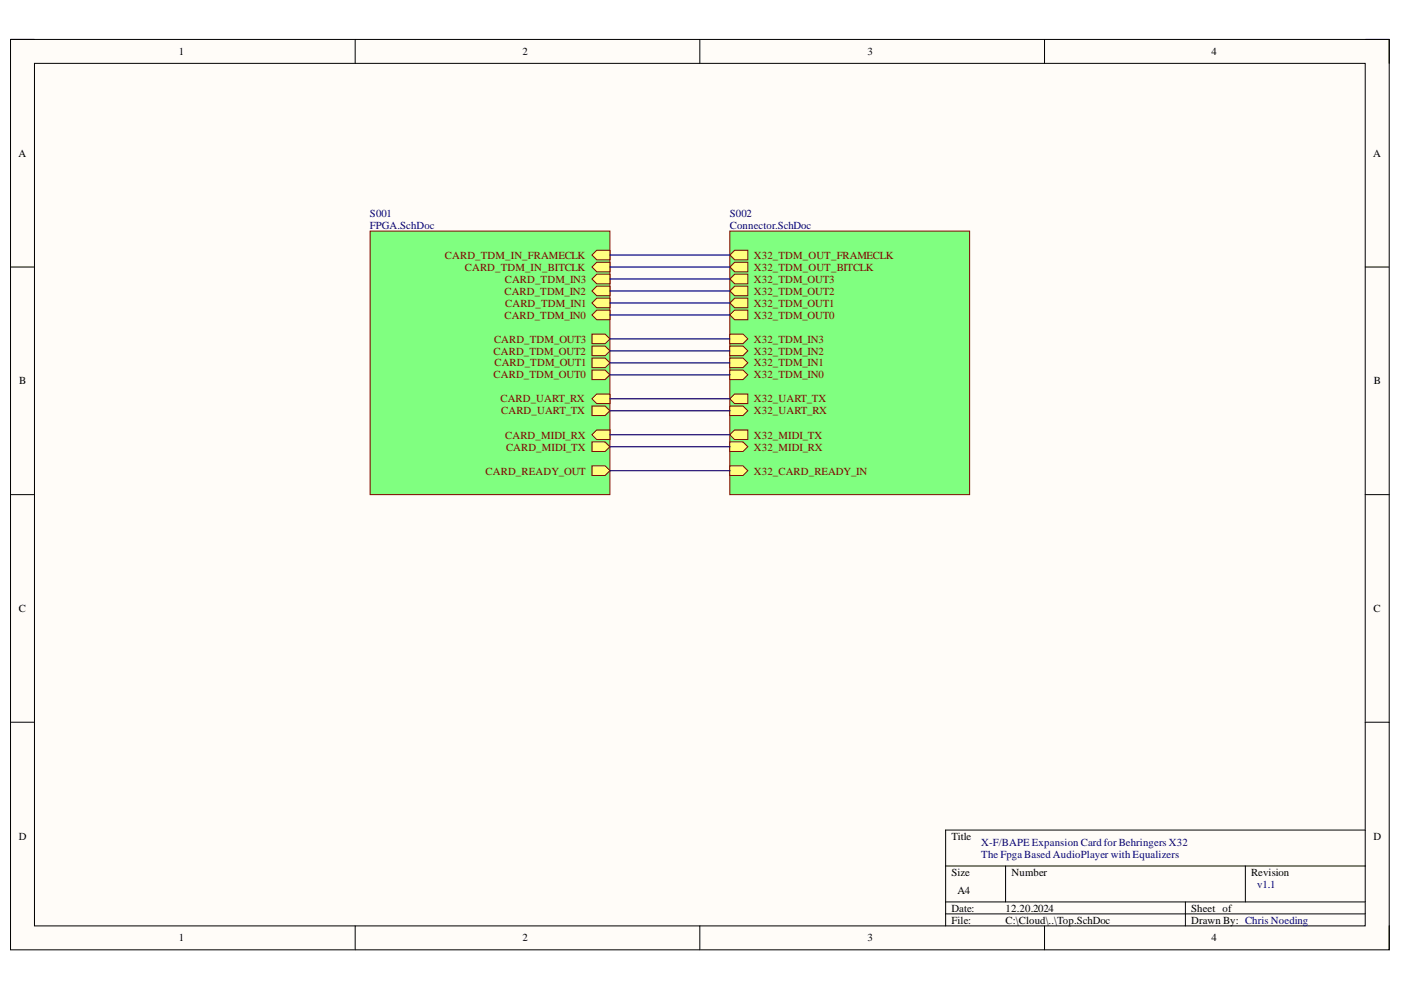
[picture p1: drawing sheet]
<svg xmlns="http://www.w3.org/2000/svg" width="297mm" height="210mm" viewBox="0 0 297 210" stroke-linecap="round" stroke-linejoin="round" font-family="sans-serif">
<path d="M2.2 8.4h292.3v193h-292.3z" fill-rule="evenodd" fill="#fffcf8"/>
<path d="M2.2 8.4h292.3v193h-292.3z" fill="none" stroke="#000" stroke-width=".21"/>
<path d="M7.3 13.4h282.2v182.9h-282.2z" fill-rule="evenodd" fill="#fffcf8"/>
<g fill="none" stroke="#000" stroke-width=".21">
<path d="M2.2 8.4h5.1M7.3 13.4h282.2v182.9h-282.2zM75.3 8.4v5M148.4 8.4v5M221.5 8.4v5M289.5 8.4h5v5M2.2 56.6h5.1M289.5 56.6h5M2.2 104.9h5.1M289.5 104.9h5M2.2 153.1h5.1M289.5 153.1h5"/>
<path d="M289.5 176h-89v20.3M75.3 196.3v5.1M148.4 196.3v5.1M200.5 183.6h89M200.5 191.2h89M200.5 193.8h89M213.2 183.6v7.6M221.5 196.3v5.1M251.3 191.2v5.1M264 183.6v7.6M294.5 196.3v5.1"/>
</g>
<path d="M78.5 49h50.8v55.9h-50.8z" fill-rule="evenodd" fill="#80ff80"/>
<path d="M78.5 49h50.8v55.9h-50.8z" fill="none" stroke="#800000" stroke-width=".21"/>
<path d="M125.5 54.1l1-1h2.8v2h-2.8z" fill-rule="evenodd" fill="#ffff80"/>
<path d="M125.5 54.1l1-1h2.8v2h-2.8z" fill="none" stroke="#800000" stroke-width=".21"/>
<path d="M125.5 56.6l1-1h2.8v2h-2.8z" fill-rule="evenodd" fill="#ffff80"/>
<path d="M125.5 56.6l1-1h2.8v2h-2.8z" fill="none" stroke="#800000" stroke-width=".21"/>
<path d="M125.5 59.2l1-1.1h2.8v2.1h-2.8z" fill-rule="evenodd" fill="#ffff80"/>
<path d="M125.5 59.2l1-1.1h2.8v2.1h-2.8z" fill="none" stroke="#800000" stroke-width=".21"/>
<path d="M125.5 61.7l1-1h2.8v2h-2.8z" fill-rule="evenodd" fill="#ffff80"/>
<path d="M125.5 61.7l1-1h2.8v2h-2.8z" fill="none" stroke="#800000" stroke-width=".21"/>
<path d="M125.5 64.2l1-1h2.8v2h-2.8z" fill-rule="evenodd" fill="#ffff80"/>
<path d="M125.5 64.2l1-1h2.8v2h-2.8z" fill="none" stroke="#800000" stroke-width=".21"/>
<path d="M126.5 65.8h2.8v2h-2.8l-1-1z" fill-rule="evenodd" fill="#ffff80"/>
<path d="M126.5 65.8h2.8v2h-2.8l-1-1z" fill="none" stroke="#800000" stroke-width=".21"/>
<path d="M125.5 70.8h2.8l1 1.1-1 1h-2.8z" fill-rule="evenodd" fill="#ffff80"/>
<path d="M125.5 70.8h2.8l1 1.1-1 1h-2.8z" fill="none" stroke="#800000" stroke-width=".21"/>
<path d="M125.5 73.4h2.8l1 1-1 1h-2.8z" fill-rule="evenodd" fill="#ffff80"/>
<path d="M125.5 73.4h2.8l1 1-1 1h-2.8z" fill="none" stroke="#800000" stroke-width=".21"/>
<path d="M125.5 75.9h2.8l1 1-1 1.1h-2.8z" fill-rule="evenodd" fill="#ffff80"/>
<path d="M125.5 75.9h2.8l1 1-1 1.1h-2.8z" fill="none" stroke="#800000" stroke-width=".21"/>
<path d="M125.5 78.5h2.8l1 1-1 1h-2.8z" fill-rule="evenodd" fill="#ffff80"/>
<path d="M125.5 78.5h2.8l1 1-1 1h-2.8z" fill="none" stroke="#800000" stroke-width=".21"/>
<path d="M125.5 84.6l1-1.1h2.8v2.1h-2.8z" fill-rule="evenodd" fill="#ffff80"/>
<path d="M125.5 84.6l1-1.1h2.8v2.1h-2.8z" fill="none" stroke="#800000" stroke-width=".21"/>
<path d="M125.5 86.1h2.8l1 1-1 1h-2.8z" fill-rule="evenodd" fill="#ffff80"/>
<path d="M125.5 86.1h2.8l1 1-1 1h-2.8z" fill="none" stroke="#800000" stroke-width=".21"/>
<path d="M125.5 92.2l1-1h2.8v2h-2.8z" fill-rule="evenodd" fill="#ffff80"/>
<path d="M125.5 92.2l1-1h2.8v2h-2.8z" fill="none" stroke="#800000" stroke-width=".21"/>
<path d="M125.5 93.7h2.8l1 1-1 1h-2.8z" fill-rule="evenodd" fill="#ffff80"/>
<path d="M125.5 93.7h2.8l1 1-1 1h-2.8z" fill="none" stroke="#800000" stroke-width=".21"/>
<path d="M125.5 98.8h2.8l1 1-1 1h-2.8z" fill-rule="evenodd" fill="#ffff80"/>
<path d="M125.5 98.8h2.8l1 1-1 1h-2.8z" fill="none" stroke="#800000" stroke-width=".21"/>
<path d="M154.7 49h50.9v55.9h-50.9z" fill-rule="evenodd" fill="#80ff80"/>
<path d="M154.7 49h50.9v55.9h-50.9z" fill="none" stroke="#800000" stroke-width=".21"/>
<path d="M154.7 54.1l1.1-1h2.7v2h-2.7z" fill-rule="evenodd" fill="#ffff80"/>
<path d="M154.7 54.1l1.1-1h2.7v2h-2.7z" fill="none" stroke="#800000" stroke-width=".21"/>
<path d="M154.7 56.6l1.1-1h2.7v2h-2.7z" fill-rule="evenodd" fill="#ffff80"/>
<path d="M154.7 56.6l1.1-1h2.7v2h-2.7z" fill="none" stroke="#800000" stroke-width=".21"/>
<path d="M154.7 59.2l1.1-1.1h2.7v2.1h-2.7z" fill-rule="evenodd" fill="#ffff80"/>
<path d="M154.7 59.2l1.1-1.1h2.7v2.1h-2.7z" fill="none" stroke="#800000" stroke-width=".21"/>
<path d="M154.7 61.7l1.1-1h2.7v2h-2.7z" fill-rule="evenodd" fill="#ffff80"/>
<path d="M154.7 61.7l1.1-1h2.7v2h-2.7z" fill="none" stroke="#800000" stroke-width=".21"/>
<path d="M154.7 64.2l1.1-1h2.7v2h-2.7z" fill-rule="evenodd" fill="#ffff80"/>
<path d="M154.7 64.2l1.1-1h2.7v2h-2.7z" fill="none" stroke="#800000" stroke-width=".21"/>
<path d="M155.8 65.8h2.7v2h-2.7l-1.1-1z" fill-rule="evenodd" fill="#ffff80"/>
<path d="M155.8 65.8h2.7v2h-2.7l-1.1-1z" fill="none" stroke="#800000" stroke-width=".21"/>
<path d="M154.7 70.8h2.8l1 1.1-1 1h-2.8z" fill-rule="evenodd" fill="#ffff80"/>
<path d="M154.7 70.8h2.8l1 1.1-1 1h-2.8z" fill="none" stroke="#800000" stroke-width=".21"/>
<path d="M154.7 73.4h2.8l1 1-1 1h-2.8z" fill-rule="evenodd" fill="#ffff80"/>
<path d="M154.7 73.4h2.8l1 1-1 1h-2.8z" fill="none" stroke="#800000" stroke-width=".21"/>
<path d="M154.7 75.9h2.8l1 1-1 1.1h-2.8z" fill-rule="evenodd" fill="#ffff80"/>
<path d="M154.7 75.9h2.8l1 1-1 1.1h-2.8z" fill="none" stroke="#800000" stroke-width=".21"/>
<path d="M154.7 78.5h2.8l1 1-1 1h-2.8z" fill-rule="evenodd" fill="#ffff80"/>
<path d="M154.7 78.5h2.8l1 1-1 1h-2.8z" fill="none" stroke="#800000" stroke-width=".21"/>
<path d="M154.7 84.6l1.1-1.1h2.7v2.1h-2.7z" fill-rule="evenodd" fill="#ffff80"/>
<path d="M154.7 84.6l1.1-1.1h2.7v2.1h-2.7z" fill="none" stroke="#800000" stroke-width=".21"/>
<path d="M154.7 86.1h2.8l1 1-1 1h-2.8z" fill-rule="evenodd" fill="#ffff80"/>
<path d="M154.7 86.1h2.8l1 1-1 1h-2.8z" fill="none" stroke="#800000" stroke-width=".21"/>
<path d="M154.7 92.2l1.1-1h2.7v2h-2.7z" fill-rule="evenodd" fill="#ffff80"/>
<path d="M154.7 92.2l1.1-1h2.7v2h-2.7z" fill="none" stroke="#800000" stroke-width=".21"/>
<path d="M154.7 93.7h2.8l1 1-1 1h-2.8z" fill-rule="evenodd" fill="#ffff80"/>
<path d="M154.7 93.7h2.8l1 1-1 1h-2.8z" fill="none" stroke="#800000" stroke-width=".21"/>
<path d="M154.7 98.8h2.8l1 1-1 1h-2.8z" fill-rule="evenodd" fill="#ffff80"/>
<path d="M154.7 98.8h2.8l1 1-1 1h-2.8z" fill="none" stroke="#800000" stroke-width=".21"/>
<g fill="none" stroke="#000080" stroke-width=".25">
<path d="M129.3 54.1h25.4M129.3 56.6h25.4M129.3 59.2h25.4M129.3 61.7h25.4M129.3 64.2h25.4M129.3 66.8h25.4M129.3 71.9h25.4M129.3 74.4h25.4M129.3 76.9h25.4M129.3 79.5h25.4M129.3 92.2h25.4M129.3 99.8h25.4"/>
<path d="M129.3 94.7h25.4M129.3 87.1h25.4M129.3 84.6h25.4"/>
</g>
<g font-size="2.3">
<text x="37.9" y="11.7">1</text>
<text x="110.8" y="11.7">2</text>
<text x="183.9" y="11.7">3</text>
<text x="256.9" y="11.7">4</text>
<text x="3.9" y="33.3">A</text>
<text x="291.1" y="33.3">A</text>
<text x="4.1" y="81.5">B</text>
<text x="291.3" y="81.5">B</text>
<text x="4" y="129.8">C</text>
<text x="291.2" y="129.8">C</text>
<text x="4" y="178.1">D</text>
<text x="201.7" y="178.1">Title</text>
<text x="291.2" y="178.1">D</text>
<text x="201.7" y="185.7">Size</text>
<text x="214.5" y="185.7">Number</text>
<text x="265.2" y="185.7">Revision</text>
<text x="203" y="189.5">A4</text>
<text x="201.7" y="193.3">Date:</text>
<text x="201.7" y="195.8">File:</text>
<text x="213.2" y="193.3">12.20.2024</text>
<text x="213.2" y="195.8">C:\Cloud\..\Top.SchDoc</text>
<text x="252.6" y="193.3">Sheet of</text>
<text x="252.6" y="195.8">Drawn By: Chris Noeding</text>
<text x="37.9" y="199.6">1</text>
<text x="110.8" y="199.6">2</text>
<text x="183.9" y="199.6">3</text>
<text x="256.9" y="199.6">4</text>
</g>
<g font-size="2.3" fill="#000080">
<text x="78.4" y="46">S001</text>
<text x="154.7" y="46">S002</text>
<text x="78.4" y="48.5">FPGA.SchDoc</text>
<text x="154.7" y="48.5">Connector.SchDoc</text>
<text x="208.1" y="179.3">X-F/BAPE Expansion Card for Behringers X32</text>
<text x="208.1" y="181.9">The Fpga Based AudioPlayer with Equalizers</text>
<text x="266.5" y="188.2">v1.1</text>
</g>
<g font-size="2.3" fill="#800000">
<text x="94.3" y="54.9">CARD_TDM_IN_FRAMECLK</text>
<text x="98.6" y="57.4">CARD_TDM_IN_BITCLK</text>
<text x="107" y="59.9">CARD_TDM_IN3</text>
<text x="159.8" y="54.9">X32_TDM_OUT_FRAMECLK</text>
<text x="159.8" y="57.4">X32_TDM_OUT_BITCLK</text>
<text x="159.8" y="59.9">X32_TDM_OUT3</text>
<text x="106.9" y="62.5">CARD_TDM_IN2</text>
<text x="107.1" y="65">CARD_TDM_IN1</text>
<text x="159.8" y="62.5">X32_TDM_OUT2</text>
<text x="159.8" y="65">X32_TDM_OUT1</text>
<text x="106.9" y="67.6">CARD_TDM_IN0</text>
<text x="159.8" y="67.6">X32_TDM_OUT0</text>
<text x="104.7" y="75.2">CARD_TDM_OUT2</text>
<text x="104.7" y="72.6">CARD_TDM_OUT3</text>
<text x="104.8" y="77.7">CARD_TDM_OUT1</text>
<text x="159.8" y="72.6">X32_TDM_IN3</text>
<text x="159.8" y="75.2">X32_TDM_IN2</text>
<text x="159.8" y="77.7">X32_TDM_IN1</text>
<text x="104.7" y="80.2">CARD_TDM_OUT0</text>
<text x="159.8" y="80.2">X32_TDM_IN0</text>
<text x="106.1" y="85.3">CARD_UART_RX</text>
<text x="106.3" y="87.8">CARD_UART_TX</text>
<text x="159.8" y="85.3">X32_UART_TX</text>
<text x="159.8" y="87.8">X32_UART_RX</text>
<text x="107.1" y="93">CARD_MIDI_RX</text>
<text x="107.3" y="95.5">CARD_MIDI_TX</text>
<text x="159.8" y="93">X32_MIDI_TX</text>
<text x="159.8" y="95.5">X32_MIDI_RX</text>
<text x="103" y="100.6">CARD_READY_OUT</text>
<text x="159.8" y="100.6">X32_CARD_READY_IN</text>
</g>
</svg>
